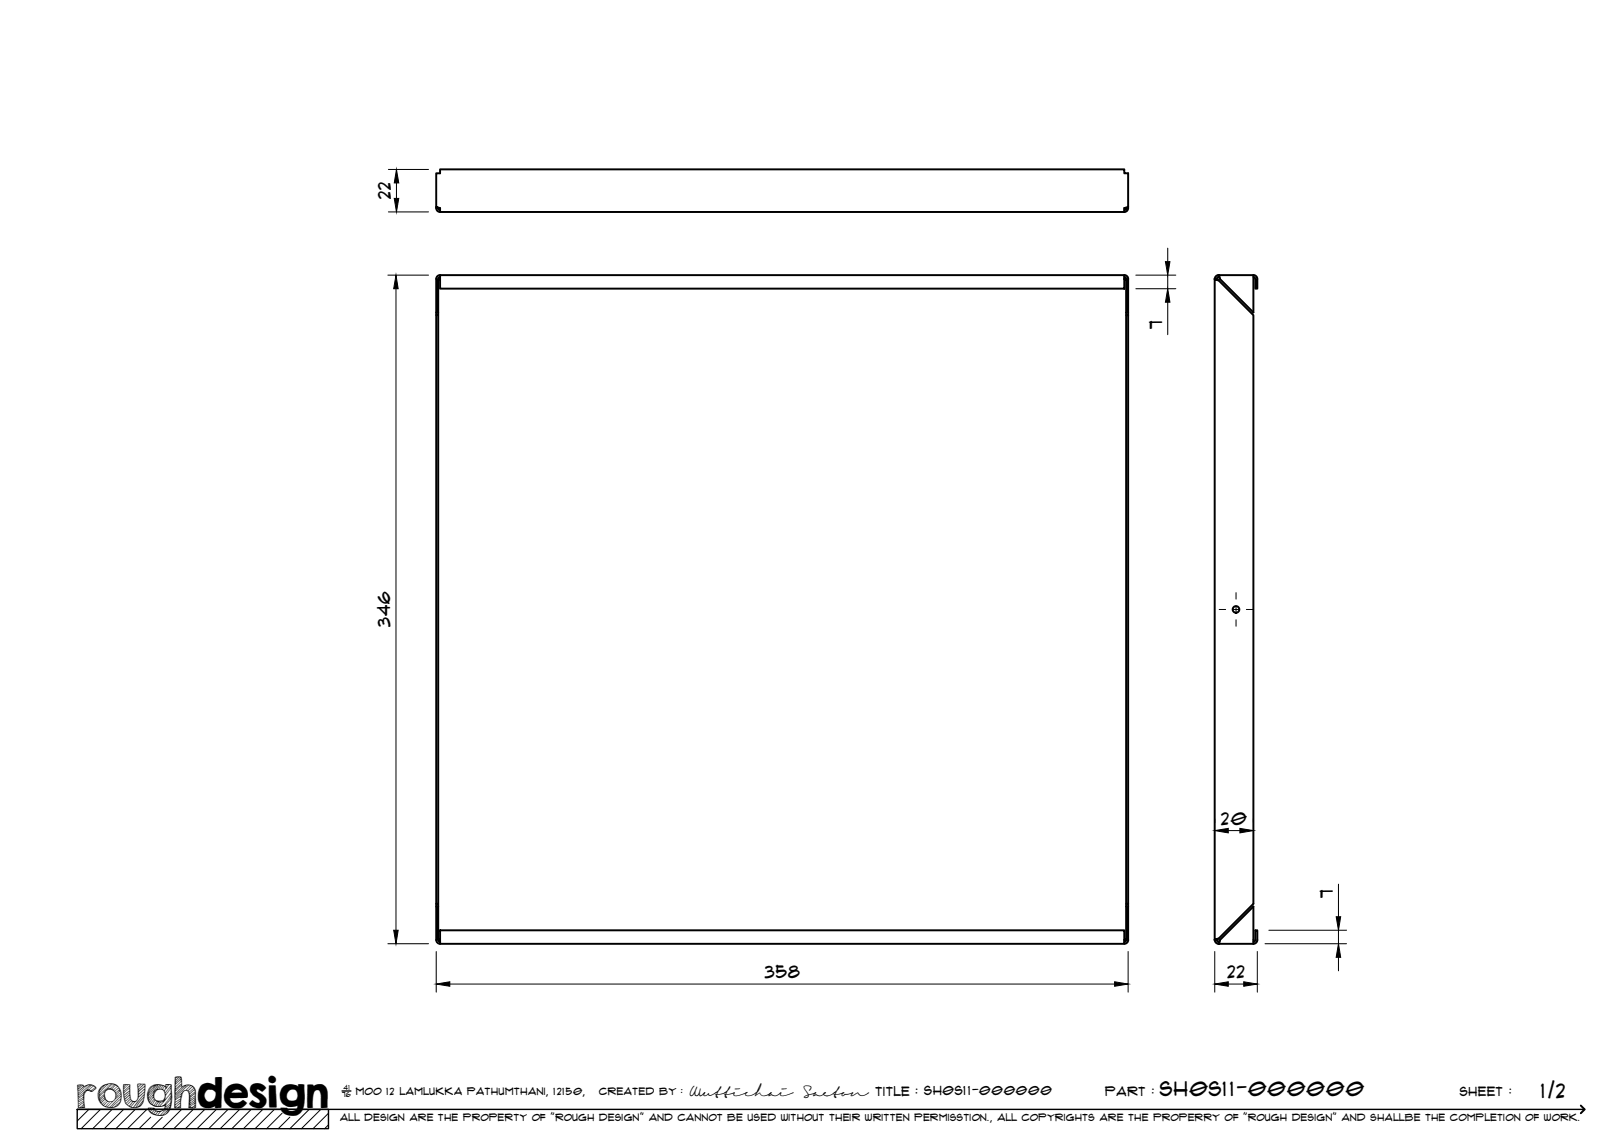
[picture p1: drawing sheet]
<svg xmlns="http://www.w3.org/2000/svg" width="420mm" height="297mm" viewBox="0 0 420 297" stroke-linecap="round" stroke-linejoin="round" font-family="sans-serif">
<!-- layer: Visible -->
<g fill="none" stroke="#000" stroke-width=".51">
<path d="M112.9 53.8l.2 .6 .8 .4M112.9 53.5v.3h.5l.1 .4 .4 .1M113.4 53.7v.1M113.9 43.8h177v1h1v8.7l-1 .3v1h-177v-1l-1-.3v-8.7h1zM291.4 53.7l-.1 .4-.4 .2M291.9 53.8l-.3 .7-.7 .3M291.9 53.5v.3h-.5M113.4 72.3l.5-.1-.5 .3M113.9 71.2h177v3.5h-177zM113.9 71.2a1.01 1.01 0 0 0-1 1v8.6h.5v-8.6v-.3l.5-.2M290.9 71.2a.97 .97 0 0 1 1 1v8.6h-.5v-8.6l-.1-.3-.4-.2M291.4 72.3l-.5-.1 .5 .3"/>
<path d="M315.3 71.2v.5l.3 .5 8.7 8.6v-9.6h-9l.3 1M315.3 71.2a1.04 1.04 0 0 0-1 1h.5l.5 .3 9 9v152.4l-9 9-1 .3v-171l1 .3M315.3 71.7l-.4 .2-.1 .3M324.3 71.2a1.01 1.01 0 0 1 1 1v2.5h-.5v-2.5l-.1-.3-.4-.2M112.9 80.8v.7h.5M112.9 81.5v152.4M113.4 80.8v153.8M291.4 80.8v153.8M291.9 80.8v.7h-.5M291.9 81.5v152.4M113.4 233.9h-.5v.7M291.4 233.9h.5v.7"/>
<path d="M113.4 242.9l.5 .3-.5-.1M113.9 240.7h177v3.5h-177zM113.9 243.7l-.5-.5v-8.6h-.5v8.6a1.01 1.01 0 0 0 1 1M290.9 243.7l.4-.2 .1-.3v-8.6h.5v8.6a1.01 1.01 0 0 1-1 1M291.4 242.9l-.5 .3 .5-.1M314.8 243.2l.2 .4 .3 .1M315.3 244.2v-.5l.3-.5 8.7-8.6v9.6M315.3 242.9l-.5 .3h-.5a1.04 1.04 0 0 0 1 1M315.6 243.2l-.3 1h9M324.3 243.7l.5-.5v-2.5h.5v2.5a1.01 1.01 0 0 1-1 1"/>
<circle cx="319.8" cy="157.7" r=".86"/>
</g>
<!-- layer: TitleBlock -->
<path d="M20 287h65v5h-65zM20 287h390M88.5 282.3h2.3" fill="none" stroke="#000" stroke-width=".36"/>
<path d="M409 286.1l1 .9-1 1" fill="none" stroke="#000" stroke-width=".51"/>
<g fill="none" stroke="#000" stroke-width=".26">
<path d="M23 287l-3 3.1M26 287l-5 5M29 287l-5 5M32 287l-5 5M35 287l-5 5M38 287l-5 5M39 289.1l-3 2.9M42 289.1l-3 2.9M47 287l-5 5M50 287l-5 5M53 287l-5 5M56 287l-5 5"/>
<path d="M59 287l-5 5M62 287l-5 5M65 287l-5 5M68 287l-5 5M71 287l-5 5M73 288l-4 4M75 289.1l-3 2.9M80 287l-5 5M83 287l-5 5M85 288l-4 4M85 291l-1 1"/>
</g>
<!-- layer: Smart Centers -->
<path d="M315.4 157.7h1.7M318.9 157.7h1.8M319.8 153.3v1.7M319.8 156.8v1.8M322.5 157.7h1.6M319.8 160.4v1.6" fill="none" stroke="#000" stroke-width=".26"/>
<!-- layer: FD_Dimensions -->
<g fill="none" stroke="#000" stroke-width=".26">
<path d="M100.5 54.8h10.4M100.5 43.8h10.4M102.6 47.3v4M100.4 71.2h10.5M102.4 74.7v166M293.9 71.2h10.3M293.9 74.7h10.3M302.1 64.2v3.5M302.1 71.2v3.5M302.1 78.2v8.4M314.3 211.9v.9M317.8 214.9h3"/>
<path d="M324.3 211.9v.9M346.3 228.8v8.4M100.4 244.2h10.5M112.9 246.2v10.5M116.4 254.6h172M291.9 246.2v10.5M314.3 246.2v10.5M317.8 254.6h4M325.3 246.2v10.5M327.3 244.2h21.1M328.3 240.7h20.1M346.3 240.7v3.5"/>
<path d="M346.3 247.7v3.5"/>
</g>
<g fill="#000" stroke="#000" stroke-width=".26">
<path d="M102 51.3h1.2l-.6 3.5zM102.6 43.8l.6 3.5h-1.2zM102.4 71.2l.6 3.5h-1.1zM301.5 67.7h1.2l-.6 3.5zM302.1 74.7l.6 3.5h-1.2zM314.3 214.9l3.5-.6v1.2zM320.8 214.3l3.5 .6-3.5 .6zM345.7 237.2h1.2l-.6 3.5zM101.9 240.7h1.1l-.6 3.5zM112.9 254.6l3.5-.6v1.2zM288.4 254l3.5 .6-3.5 .6zM314.3 254.6l3.5-.6v1.2z"/>
<path d="M321.8 254l3.5 .6-3.5 .6zM346.3 244.2l.6 3.5h-1.2z"/>
</g>
<text font-size="9.7" x="19.9" y="286.8">roughdesign</text>
<g font-size="5.3">
<text x="300.1" y="283.6">SH0S11-000000</text>
<text x="398.7" y="284">1/2</text>
</g>
<g font-size="4.6">
<text x="101.1" y="51.5" transform="rotate(-90 101.1 51.5)">22</text>
<text x="300.7" y="85.2" transform="rotate(-90 300.7 85.2)">7</text>
<text x="100.9" y="162.3" transform="rotate(-90 100.9 162.3)">346</text>
<text x="316" y="213.4">20</text>
<text x="344.8" y="232.3" transform="rotate(-90 344.8 232.3)">7</text>
<text x="197.9" y="253.1">358</text>
<text x="317.6" y="253.1">22</text>
</g>
<g font-size="3.4">
<text x="178.3" y="283.5">Wuttichai</text>
<text x="208.1" y="283.5">Saeton title : SH0S11-000000</text>
</g>
<g font-size="3.3">
<text x="286" y="283.5">Part :</text>
<text x="377.7" y="283.5">sheet :</text>
</g>
<g font-size="2.7">
<text x="92.1" y="283.3">moo 12 Lamlukka pathumthani, 12150,</text>
<text x="155" y="283.3">created by :</text>
</g>
<text font-size="2.6" x="88" y="290.1">all design are the property of &quot;rough design&quot; and cannot be used without their written permisstion., all copyrights are the properry of &quot;rough design&quot; and shallbe the completion of work.</text>
<g font-size="1.9">
<text x="88.5" y="283.9">76</text>
<text x="88.9" y="282.1">41</text>
</g>
</svg>
